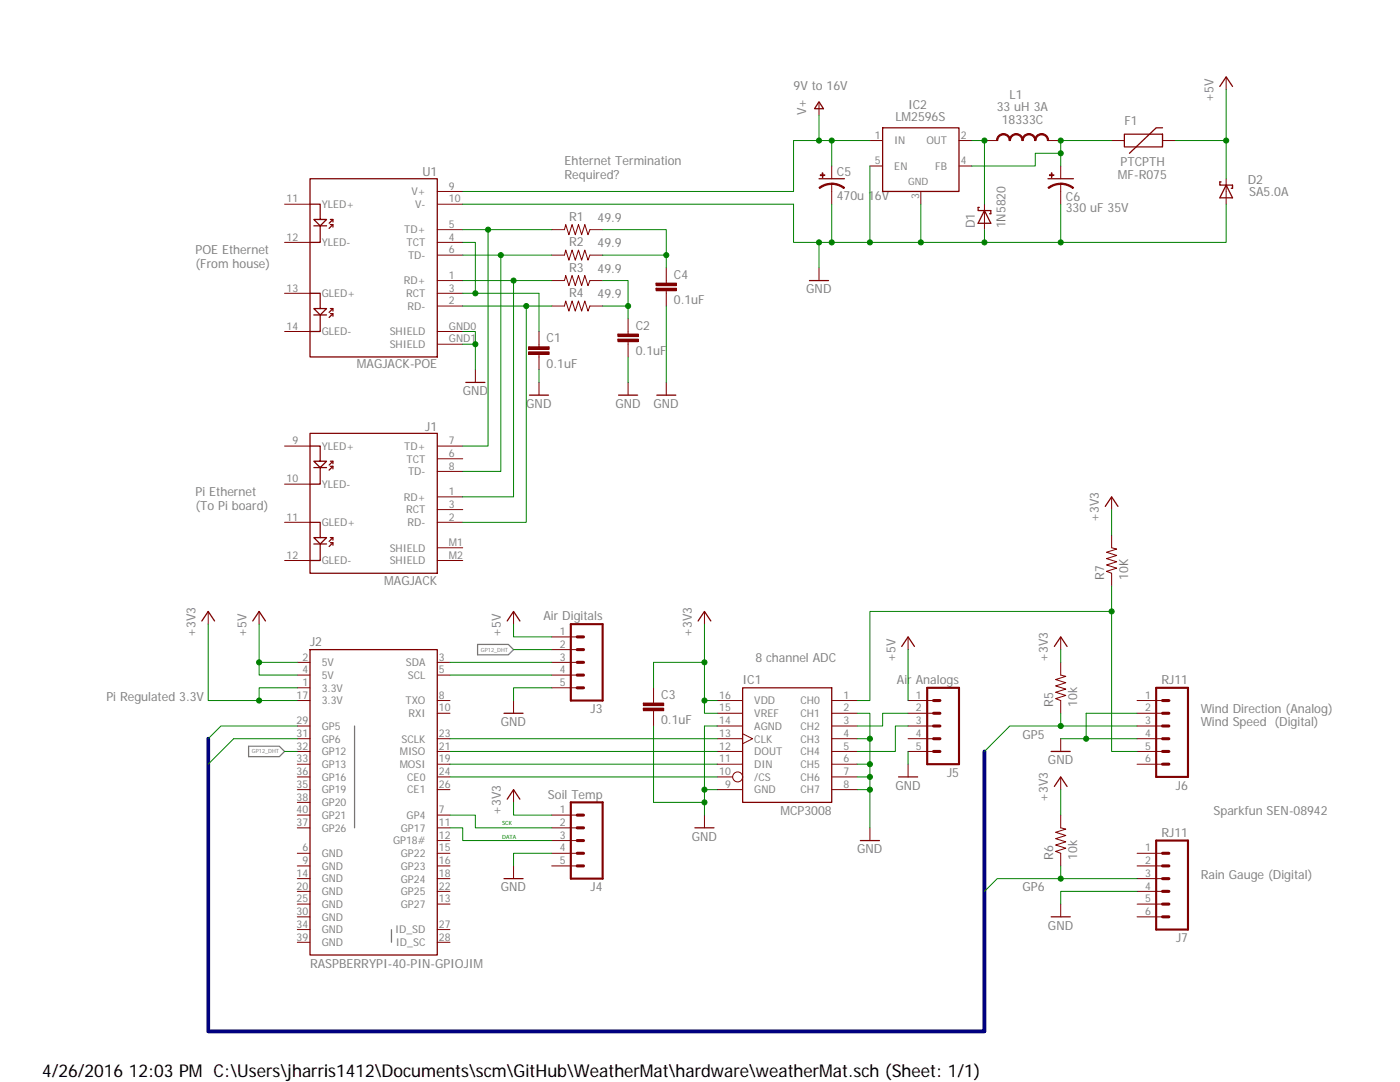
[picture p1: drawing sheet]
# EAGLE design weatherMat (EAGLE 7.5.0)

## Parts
C1  0.1uF  CAPPTH  [CAP-PTH-SMALL]
C2  0.1uF  CAPPTH  [CAP-PTH-SMALL]
C3  0.1uF  CAPPTH  [CAP-PTH-SMALL]
C4  0.1uF  CAPPTH  [CAP-PTH-SMALL]
C5  470u 16V  CAP_POL  [CPOL-RADIAL-470UF-16V]
C6  330 uF 35V  CAP_POLTEST  [CPOL-RADIAL-100UF-25V]
D1  1N5820  SCHOTTKY-DIODEDO201T15  [DO201T15]
D2  SA5.0A  [DO15-12]
F1  PTCPTH  [PTC]
IC1  MCP3008  [DIL16]
IC2  LM2596S  LM2596TV  [TO220-51]
J1  MAGJACK  [MAGJACK]
J2  RASPBERRYPI-40-PIN-GPIOJIM  [2X20-JIM]
J3  Air Digitals  M05SCREW  [SCREWTERMINAL-3.5MM-5]
J4  Soil Temp  M05SCREW  [SCREWTERMINAL-3.5MM-5]
J5  Air Analogs  M05SCREW  [SCREWTERMINAL-3.5MM-5]
J6  RJ11  RJ11-6PTH  [RJ11-6]
J7  RJ11  RJ11-6PTH  [RJ11-6]
L1  33 uH 3A  INDUCTORMUR  [MURATA]
R1  49.9  RESISTORPTH-1/4W  [AXIAL-0.4]
R2  49.9  RESISTORPTH-1/4W  [AXIAL-0.4]
R3  49.9  RESISTORPTH-1/4W  [AXIAL-0.4]
R4  49.9  RESISTORPTH-1/4W  [AXIAL-0.4]
R5  10k  RESISTORPTH-1/4W  [AXIAL-0.4]
R6  10k  RESISTORPTH-1/4W  [AXIAL-0.4]
R7  10K  RESISTORPTH-1/4W  [AXIAL-0.4]
U1  MAGJACK-POE  [MAGJACK-POE]

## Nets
+3V3 [power]: C3.1 IC1.15(VREF) IC1.16(VDD) J2.1(3.3V) J2.17(3.3V) J4.1 R5.P$2 R6.P$2 R7.P$2
+5V [power]: D2.C F1.P$2 J2.2(5V) J2.4(5V) J3.1 J5.1
GND [power]: C1.2 C2.2 C3.2 C4.2 C5.2(-) C6.2(-) D1.A D2.A IC1.2(CH1) IC1.4(CH3) IC1.6(CH5) IC1.7(CH6) IC1.8(CH7) IC1.9(GND) IC1.14(AGND) IC2.3(GND) IC2.5(EN) J3.5 J4.4 J5.5 J6.2 J6.4 J7.4 U1.10(V-) U1.GND0(SHIELD) U1.GND1(SHIELD)
GP5: J2.29(GP5) J6.3 R5.P$1
GP6: J2.31(GP6) J7.3 R6.P$1
GP12_DHT: J2.32(GP12) J3.2
N$1 [power]: D1.C IC2.2(OUT) L1.P$1
N$2: C1.1 U1.3(RCT) U1.4(TCT)
N$3: J1.7(TD+) R1.P$2 U1.5(TD+)
N$4: J1.8(TD-) R2.P$2 U1.6(TD-)
N$5: J1.1(RD+) R3.P$2 U1.1(RD+)
N$6: J1.2(RD-) R4.P$2 U1.2(RD-)
N$7: C4.1 R1.P$1 R2.P$1
N$8: C2.1 R3.P$1 R4.P$1
N$9: IC1.12(DOUT) J2.21(MISO)
N$10: IC1.11(DIN) J2.19(MOSI)
N$11: IC1.13(CLK) J2.23(SCLK)
N$12: IC1.10(/CS) J2.24(CE0)
N$13: IC1.1(CH0) J6.5 R7.P$1
N$14 [power]: C6.1(+) F1.P$1 IC2.4(FB) L1.P$3
N$15: J2.3(SDA) J3.3
N$16: J2.5(SCL) J3.4
N$17: IC1.3(CH2) J5.2
N$18: IC1.5(CH4) J5.3
N$20: J2.11(GP17) J4.3
N$21: J2.7(GP4) J4.2
V+ [power]: C5.1(+) IC2.1(IN) U1.9(V+)
Unconnected: J1.3(RCT) J1.6(TCT) J1.9(YLED+) J1.10(YLED-) J1.11(GLED+) J1.12(GLED-) J1.M1(SHIELD) J1.M2(SHIELD) J2.8(TXO) J2.10(RXI) J2.12(GP18#) J2.13(GP27) J2.15(GP22) J2.16(GP23) J2.18(GP24) J2.22(GP25) J2.26(CE1) J2.27(ID_SD) J2.28(ID_SC) J2.33(GP13) J2.35(GP19) J2.36(GP16) J2.37(GP26) J2.38(GP20) J2.40(GP21) J4.5 J5.4 J6.1 J6.6 J7.1 J7.2 J7.5 J7.6 U1.11(YLED+) U1.12(YLED-) U1.13(GLED+) U1.14(GLED-)

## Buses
GPBUS:GP5,GP6

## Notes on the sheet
- 9V to 16V
- Ehternet Termination
  Required?
- POE Ethernet
  (From house)
- Pi Ethernet
  (To Pi board)
- 8 channel ADC
- Pi Regulated 3.3V
- Wind Direction (Analog)
  Wind Speed  (Digital)
- Sparkfun SEN-08942
- SCK
- DATA
- Rain Gauge (Digital)
- Adafruit SHT10

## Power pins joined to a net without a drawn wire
GND: J2.6(GND) J2.9(GND) J2.14(GND) J2.20(GND) J2.25(GND) J2.30(GND) J2.34(GND) J2.39(GND)

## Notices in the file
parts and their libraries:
SparkFun-Connectors: Licensing: CC v3.0 Share-Alike You are welcome to use this library for commercial purposes.
SparkFun-Aesthetics: Licensing: Creative Commons ShareAlike 4.0 International - https://creativecommons.org/licenses/by-sa/4.0
